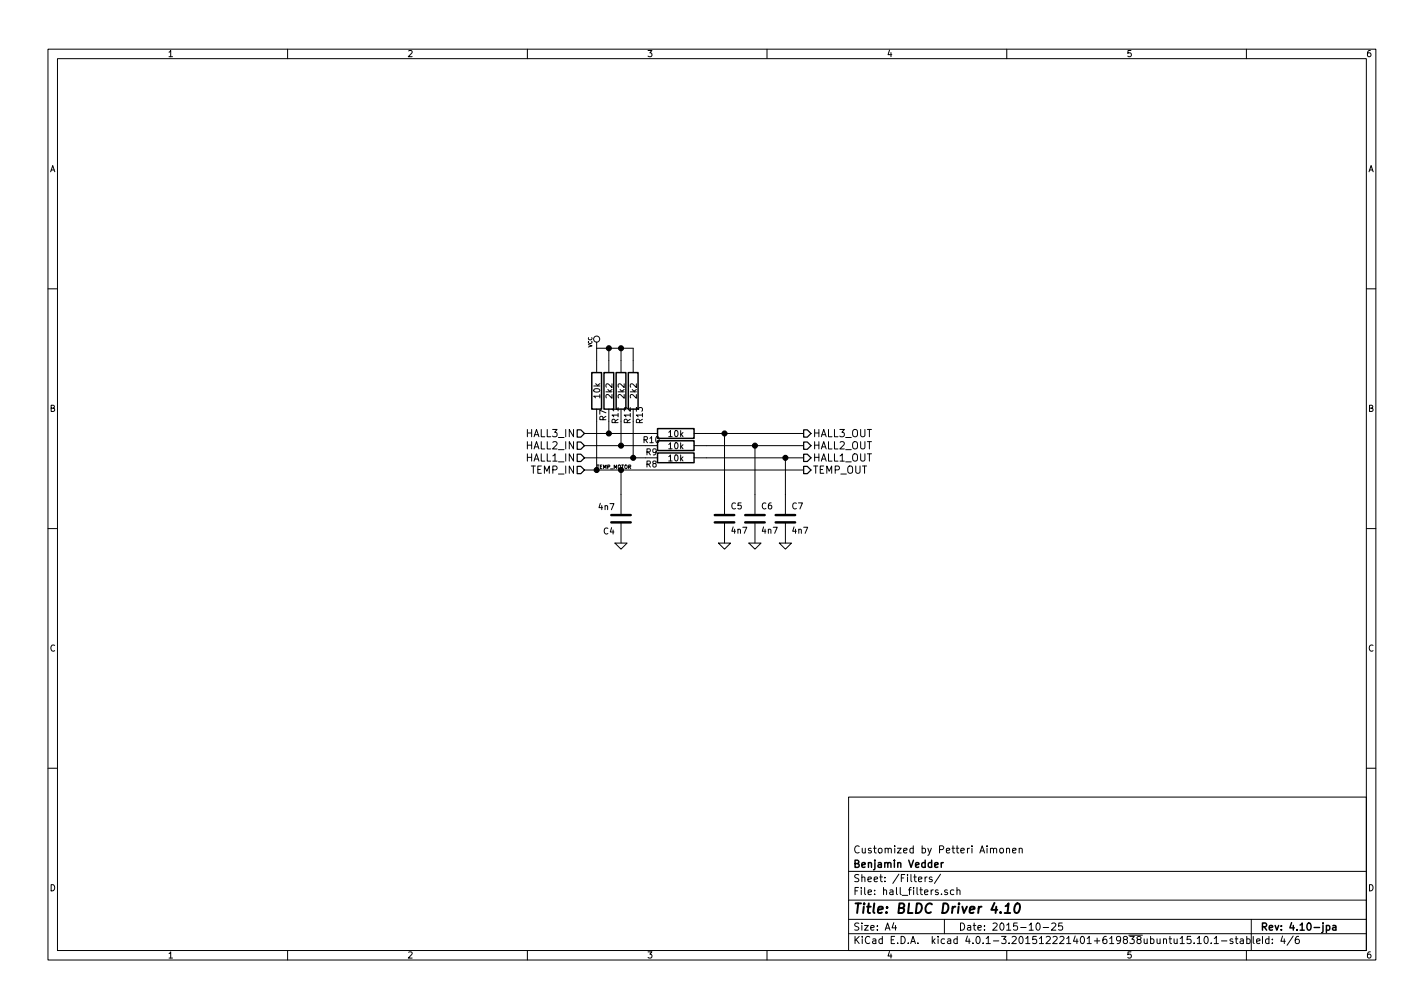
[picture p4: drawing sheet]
EESchema Schematic File Version 2
LIBS:power
LIBS:device
LIBS:transistors
LIBS:conn
LIBS:linear
LIBS:regul
LIBS:74xx
LIBS:cmos4000
LIBS:adc-dac
LIBS:memory
LIBS:xilinx
LIBS:microcontrollers
LIBS:dsp
LIBS:microchip
LIBS:analog_switches
LIBS:motorola
LIBS:texas
LIBS:intel
LIBS:audio
LIBS:interface
LIBS:digital-audio
LIBS:philips
LIBS:display
LIBS:cypress
LIBS:siliconi
LIBS:opto
LIBS:atmel
LIBS:contrib
LIBS:valves
LIBS:crf_1
LIBS:LTC3824EMSEPBF
LIBS:lm2937
LIBS:bluetooth_spp-ca
LIBS:microsd
LIBS:lsm303d
LIBS:lsm6ds3
LIBS:BLDC_4-cache
EELAYER 25 0
EELAYER END
$Descr A4 11693 8268
encoding utf-8
Sheet 5 6
Title "BLDC Driver 4.10"
Date "2015-10-25"
Rev "4.10-jpa"
Comp "Benjamin Vedder"
Comment1 "Customized by Petteri Aimonen"
Comment2 ""
Comment3 ""
Comment4 ""
$EndDescr
$Comp
L R-RESCUE-BLDC_4 R7
U 1 1
P 4900 3200
F 0 "R7" V 4850 3400 50  0000 C CNN
F 1 "10k" V 4900 3200 50  0000 C CNN
F 2 "CRF1:SMD-0603_r" H 4900 3200 60  0001 C CNN
F 3 "" H 4900 3200 60  0001 C CNN
	1    4900 3200
	-1   0    0    1   
$EndComp
$Comp
L R-RESCUE-BLDC_4 R8
U 1 1
P 5550 3750
F 0 "R8" V 5500 3950 50  0000 C CNN
F 1 "10k" V 5550 3750 50  0000 C CNN
F 2 "CRF1:SMD-0603_r" H 5550 3750 60  0001 C CNN
F 3 "" H 5550 3750 60  0001 C CNN
	1    5550 3750
	0    -1   -1   0   
$EndComp
$Comp
L R-RESCUE-BLDC_4 R9
U 1 1
P 5550 3650
F 0 "R9" V 5500 3850 50  0000 C CNN
F 1 "10k" V 5550 3650 50  0000 C CNN
F 2 "CRF1:SMD-0603_r" H 5550 3650 60  0001 C CNN
F 3 "" H 5550 3650 60  0001 C CNN
	1    5550 3650
	0    -1   -1   0   
$EndComp
$Comp
L R-RESCUE-BLDC_4 R10
U 1 1
P 5550 3550
F 0 "R10" V 5500 3750 50  0000 C CNN
F 1 "10k" V 5550 3550 50  0000 C CNN
F 2 "CRF1:SMD-0603_r" H 5550 3550 60  0001 C CNN
F 3 "" H 5550 3550 60  0001 C CNN
	1    5550 3550
	0    -1   -1   0   
$EndComp
$Comp
L C-RESCUE-BLDC_4 C5
U 1 1
P 5950 4250
F 0 "C5" H 6000 4350 50  0000 L CNN
F 1 "4n7" H 6000 4150 50  0000 L CNN
F 2 "CRF1:SMD-0603_c" H 5950 4250 60  0001 C CNN
F 3 "" H 5950 4250 60  0001 C CNN
	1    5950 4250
	1    0    0    -1  
$EndComp
$Comp
L C-RESCUE-BLDC_4 C6
U 1 1
P 6200 4250
F 0 "C6" H 6250 4350 50  0000 L CNN
F 1 "4n7" H 6250 4150 50  0000 L CNN
F 2 "CRF1:SMD-0603_c" H 6200 4250 60  0001 C CNN
F 3 "" H 6200 4250 60  0001 C CNN
	1    6200 4250
	1    0    0    -1  
$EndComp
$Comp
L C-RESCUE-BLDC_4 C7
U 1 1
P 6450 4250
F 0 "C7" H 6500 4350 50  0000 L CNN
F 1 "4n7" H 6500 4150 50  0000 L CNN
F 2 "CRF1:SMD-0603_c" H 6450 4250 60  0001 C CNN
F 3 "" H 6450 4250 60  0001 C CNN
	1    6450 4250
	1    0    0    -1  
$EndComp
$Comp
L GND-RESCUE-BLDC_4 #PWR020
U 1 1
P 5950 4450
F 0 "#PWR020" H 5950 4450 30  0001 C CNN
F 1 "GND" H 5950 4380 30  0001 C CNN
F 2 "" H 5950 4450 60  0001 C CNN
F 3 "" H 5950 4450 60  0001 C CNN
	1    5950 4450
	1    0    0    -1  
$EndComp
$Comp
L R-RESCUE-BLDC_4 R11
U 1 1
P 5000 3200
F 0 "R11" V 4950 3400 50  0000 C CNN
F 1 "2k2" V 5000 3200 50  0000 C CNN
F 2 "CRF1:SMD-0603_r" H 5000 3200 60  0001 C CNN
F 3 "" H 5000 3200 60  0001 C CNN
	1    5000 3200
	-1   0    0    1   
$EndComp
$Comp
L R-RESCUE-BLDC_4 R12
U 1 1
P 5100 3200
F 0 "R12" V 5050 3400 50  0000 C CNN
F 1 "2k2" V 5100 3200 50  0000 C CNN
F 2 "CRF1:SMD-0603_r" H 5100 3200 60  0001 C CNN
F 3 "" H 5100 3200 60  0001 C CNN
	1    5100 3200
	-1   0    0    1   
$EndComp
$Comp
L R-RESCUE-BLDC_4 R13
U 1 1
P 5200 3200
F 0 "R13" V 5150 3400 50  0000 C CNN
F 1 "2k2" V 5200 3200 50  0000 C CNN
F 2 "CRF1:SMD-0603_r" H 5200 3200 60  0001 C CNN
F 3 "" H 5200 3200 60  0001 C CNN
	1    5200 3200
	-1   0    0    1   
$EndComp
$Comp
L C-RESCUE-BLDC_4 C4
U 1 1
P 5100 4250
F 0 "C4" H 5150 4350 50  0000 L CNN
F 1 "4n7" H 5150 4150 50  0000 L CNN
F 2 "CRF1:SMD-0603_c" H 5100 4250 60  0001 C CNN
F 3 "" H 5100 4250 60  0001 C CNN
	1    5100 4250
	-1   0    0    1   
$EndComp
$Comp
L GND-RESCUE-BLDC_4 #PWR021
U 1 1
P 5100 4450
F 0 "#PWR021" H 5100 4450 30  0001 C CNN
F 1 "GND" H 5100 4380 30  0001 C CNN
F 2 "" H 5100 4450 60  0001 C CNN
F 3 "" H 5100 4450 60  0001 C CNN
	1    5100 4450
	1    0    0    -1  
$EndComp
$Comp
L VCC #PWR022
U 1 1
P 4900 2850
F 0 "#PWR022" H 4900 2950 30  0001 C CNN
F 1 "VCC" V 4850 2900 30  0000 C CNN
F 2 "" H 4900 2850 60  0001 C CNN
F 3 "" H 4900 2850 60  0001 C CNN
	1    4900 2850
	1    0    0    -1  
$EndComp
Connection ~ 5950 3550
Connection ~ 6200 3650
Connection ~ 6450 3750
Wire Wire Line
	5000 2950 5000 2850
Wire Wire Line
	5100 2850 5100 2950
Wire Wire Line
	5200 2850 5200 2950
Connection ~ 5000 3550
Wire Wire Line
	5000 3450 5000 3550
Connection ~ 5100 3650
Wire Wire Line
	5100 3450 5100 3650
Connection ~ 5200 3750
Wire Wire Line
	5200 3450 5200 3750
Wire Wire Line
	4800 3750 5300 3750
Wire Wire Line
	4800 3650 5300 3650
Wire Wire Line
	4800 3550 5300 3550
Wire Wire Line
	6450 3750 6450 4050
Wire Wire Line
	5800 3750 6600 3750
Wire Wire Line
	6200 3650 6200 4050
Wire Wire Line
	5800 3650 6600 3650
Wire Wire Line
	5950 3550 5950 4050
Wire Wire Line
	5800 3550 6600 3550
Wire Wire Line
	5100 3850 5100 4050
$Comp
L GND-RESCUE-BLDC_4 #PWR023
U 1 1
P 6200 4450
F 0 "#PWR023" H 6200 4450 30  0001 C CNN
F 1 "GND" H 6200 4380 30  0001 C CNN
F 2 "" H 6200 4450 60  0001 C CNN
F 3 "" H 6200 4450 60  0001 C CNN
	1    6200 4450
	1    0    0    -1  
$EndComp
$Comp
L GND-RESCUE-BLDC_4 #PWR024
U 1 1
P 6450 4450
F 0 "#PWR024" H 6450 4450 30  0001 C CNN
F 1 "GND" H 6450 4380 30  0001 C CNN
F 2 "" H 6450 4450 60  0001 C CNN
F 3 "" H 6450 4450 60  0001 C CNN
	1    6450 4450
	1    0    0    -1  
$EndComp
Text Label 4900 3850 0    30   ~ 0
TEMP_MOTOR
Wire Wire Line
	4900 3450 4900 3850
Connection ~ 4900 3850
Wire Wire Line
	4900 2850 4900 2950
Wire Wire Line
	4900 2850 5200 2850
Connection ~ 5000 2850
Connection ~ 5100 2850
Wire Wire Line
	4800 3850 6600 3850
Connection ~ 5100 3850
Text HLabel 4800 3550 0    60   Input ~ 0
HALL3_IN
Text HLabel 4800 3650 0    60   Input ~ 0
HALL2_IN
Text HLabel 4800 3750 0    60   Input ~ 0
HALL1_IN
Text HLabel 4800 3850 0    60   Input ~ 0
TEMP_IN
Text HLabel 6600 3550 2    60   Output ~ 0
HALL3_OUT
Text HLabel 6600 3650 2    60   Output ~ 0
HALL2_OUT
Text HLabel 6600 3750 2    60   Output ~ 0
HALL1_OUT
Text HLabel 6600 3850 2    60   Output ~ 0
TEMP_OUT
$EndSCHEMATC
